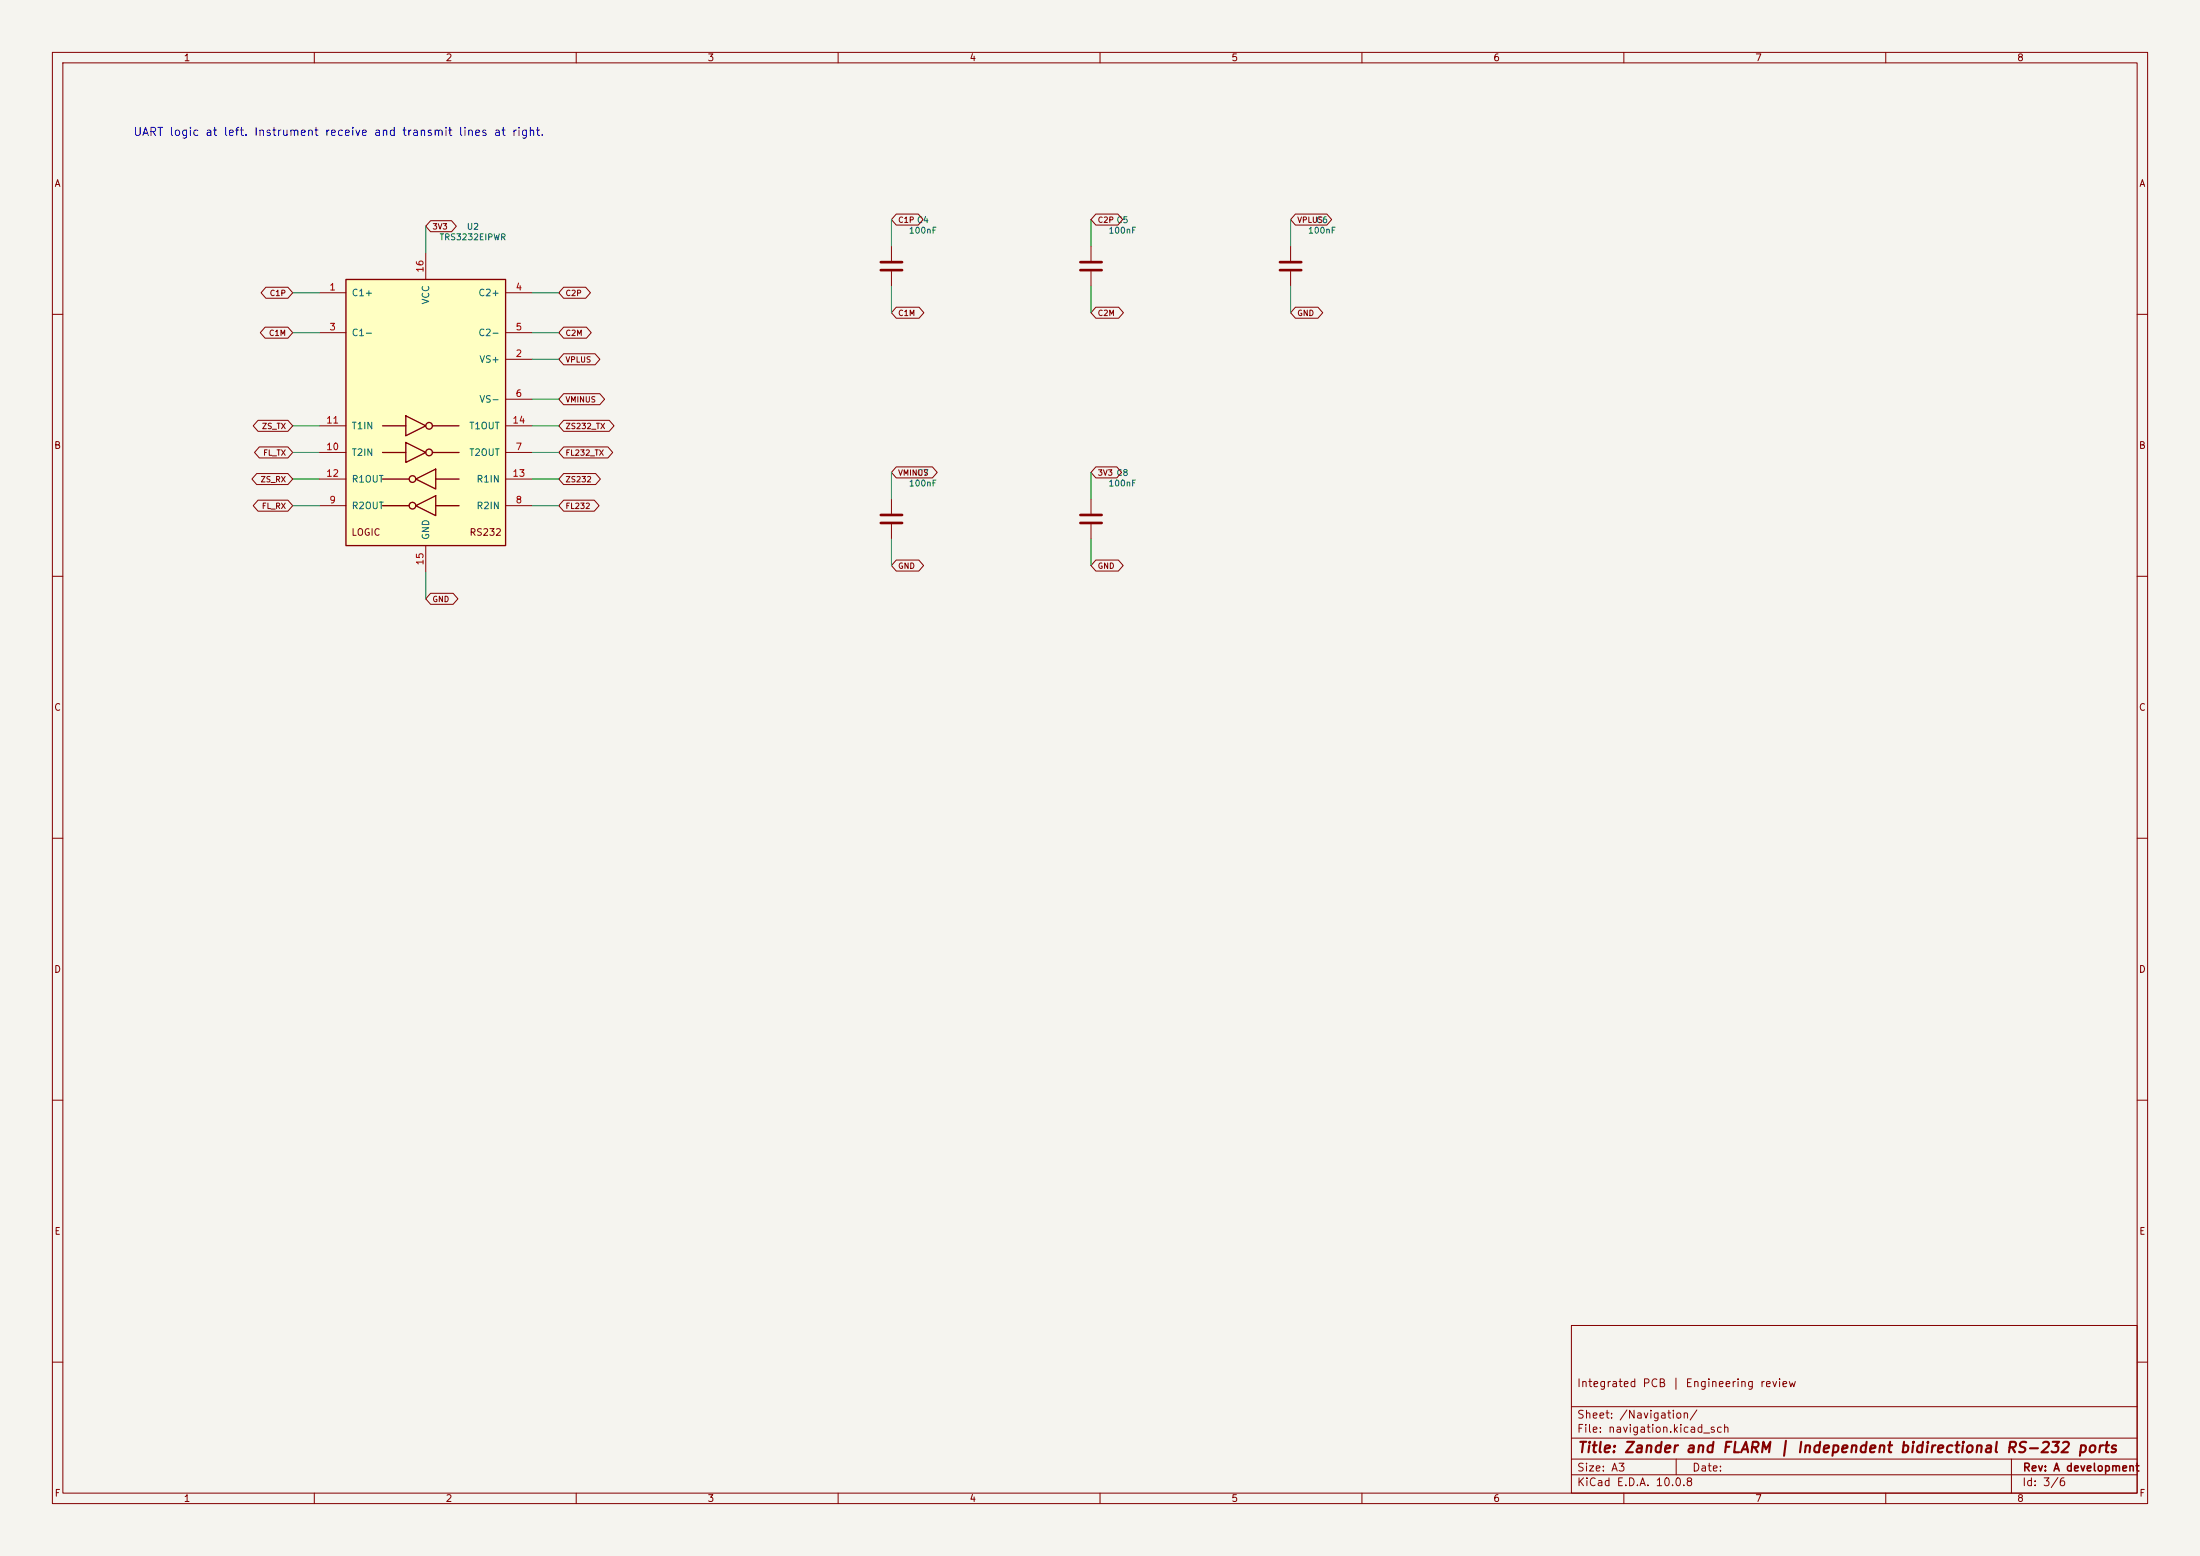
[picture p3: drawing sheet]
<svg xmlns="http://www.w3.org/2000/svg" width="420mm" height="297mm" viewBox="0 0 420 297" stroke-linecap="round" stroke-linejoin="round" font-family="sans-serif">
<path d="M0 0h420v297h-420z" fill="#f5f4ef" stroke="#f5f4ef" stroke-width=".19"/>
<g fill="none" stroke="#840000" stroke-width=".19">
<path d="M10 10h400v277h-400zM12 12h396v273h-396zM60 10v2M110 10v2M160 10v2M210 10v2M260 10v2M310 10v2M360 10v2M10 60h2M408 60h2M10 110h2"/>
<path d="M408 110h2M10 160h2M408 160h2M10 210h2M408 210h2M300 253h108v32h-108zM10 260h2M300 278.5h108M300 274.5h108M300 268.5h108M320 278.5v3M384 278.5v6.5"/>
<path d="M408 260h2M60 285v2M110 285v2M160 285v2M210 285v2M260 285v2M300 281.5h108M310 285v2M360 285v2"/>
</g>
<path d="M66 53.3h30.5v50.8h-30.5z" fill="#ffffc2"/>
<g fill="none" stroke="#840000" stroke-width=".25">
<path d="M66 53.3h30.5v50.8h-30.5zM77.5 79.4l3.8 1.9-3.8 1.9zM73 81.3h4.5M73 86.4h4.5M73 91.4h5.1M73 96.5h5.1M77.5 84.5l3.8 1.9-3.8 1.9zM79.4 91.4l3.8-1.9v3.8zM79.4 96.5l3.8-1.9v3.8zM82.5 81.3h5.1M82.5 86.4h5.1M83.2 91.4h4.4"/>
<path d="M83.2 96.5h4.4"/>
<circle cx="78.7" cy="91.4" r=".63"/>
<circle cx="78.7" cy="96.5" r=".63"/>
<circle cx="81.9" cy="81.3" r=".63"/>
<circle cx="81.9" cy="86.4" r=".63"/>
</g>
<g fill="none" stroke="#840000" stroke-width=".19">
<path d="M50.8 54.8h4.2l.9 1.1-.9 1h-4.2l-1-1zM61 55.9h5M81.3 48.3v5M82.2 42.1h4l.9 1.1-.9 1h-4l-.9-1zM96.5 55.9h5.1M107.6 54.8h4.2l.9 1.1-.9 1h-4.2l-.9-1zM170.2 47v2.8M170.2 51.8v2.8M171.1 58.6h4.4l.9 1.1-.9 1h-4.4l-.9-1zM171.1 40.9h4.2l.9 1-.9 1.1h-4.2l-.9-1.1zM208.3 47v2.8M208.3 51.8v2.8"/>
<path d="M209.2 58.6h4.4l.9 1.1-.9 1h-4.4l-.9-1zM209.2 40.9h4.2l.9 1-.9 1.1h-4.2l-.9-1.1zM246.4 47v2.8M246.4 51.8v2.8M247.3 40.9h6l.9 1-.9 1.1h-6l-.9-1.1zM247.3 58.6h4.3l.9 1.1-.9 1h-4.3l-.9-1zM50.6 62.4h4.4l.9 1.1-.9 1.1h-4.4l-.9-1.1zM61 63.5h5M96.5 68.6h5.1M96.5 63.5h5.1M96.5 76.2h5.1M107.6 62.4h4.4l.9 1.1-.9 1.1h-4.4l-.9-1.1z"/>
<path d="M107.6 75.1h6.9l.9 1.1-.9 1.1h-6.9l-.9-1.1zM107.6 67.5h6l.9 1.1-.9 1h-6l-.9-1zM49 90.4h6l.9 1-.9 1.1h-6l-.9-1.1zM49.3 80.2h5.7l.9 1.1-.9 1h-5.7l-1-1zM49.3 95.5h5.7l.9 1-.9 1.1h-5.7l-1-1.1zM49.5 85.3h5.5l.9 1.1-.9 1h-5.5l-.9-1zM61 86.4h5M61 96.5h5M61 81.3h5M61 91.4h5M96.5 86.4h5.1M96.5 96.5h5.1"/>
<path d="M96.5 81.3h5.1M96.5 91.4h5.1M107.6 85.3h8.5l.9 1.1-.9 1h-8.5l-.9-1zM107.6 95.5h5.9l.9 1-.9 1.1h-5.9l-.9-1.1zM107.6 90.4h6.1l.9 1-.9 1.1h-6.1l-.9-1.1zM107.6 80.2h8.7l.9 1.1-.9 1h-8.7l-.9-1zM170.2 95.3v2.7M171.1 89.1h6.9l.9 1.1-.9 1h-6.9l-.9-1zM208.3 95.3v2.7M209.2 89.1h4l.9 1.1-.9 1h-4l-.9-1zM81.3 104.1v5.1M82.2 113.2h4.3l.9 1.1-.9 1.1h-4.3l-.9-1.1z"/>
<path d="M170.2 100.1v2.8M171.1 106.9h4.3l.9 1.1-.9 1h-4.3l-.9-1zM208.3 100.1v2.8M209.2 106.9h4.3l.9 1.1-.9 1h-4.3l-.9-1z"/>
</g>
<path d="M168.1 50h4.1M168.1 51.6h4.1M206.2 50h4.1M206.2 51.6h4.1M244.3 50h4.1M244.3 51.6h4.1M168.1 98.3h4.1M168.1 99.8h4.1M206.2 98.3h4.1M206.2 99.8h4.1" fill="none" stroke="#840000" stroke-width=".51"/>
<g fill="none" stroke="#009600" stroke-width=".19">
<path d="M55.9 55.9h5.1M81.3 43.2v5.1M101.6 55.9h5.1M170.2 41.9v5.1M170.2 54.6v5.1M208.3 41.9v5.1M208.3 54.6v5.1M246.4 41.9v5.1M246.4 54.6v5.1M55.9 63.5h5.1M101.6 63.5h5.1M101.6 76.2h5.1"/>
<path d="M101.6 68.6h5.1M55.9 86.4h5.1M55.9 81.3h5.1M55.9 91.4h5.1M55.9 96.5h5.1M101.6 86.4h5.1M101.6 81.3h5.1M101.6 91.4h5.1M101.6 96.5h5.1M170.2 90.2v5.1M208.3 90.2v5.1M81.3 109.2v5.1"/>
<path d="M170.2 102.9v5.1M208.3 102.9v5.1"/>
</g>
<text font-size="2" fill="#840000" x="301" y="277.8">Title: Zander and FLARM | Independent bidirectional RS-232 ports</text>
<text font-size="1.5" fill="#0000c2" x="25.3" y="26.3">UART logic at left. Instrument receive and transmit lines at right.</text>
<g font-size="1.5" fill="#840000">
<text x="300.9" y="265.1">Integrated PCB | Engineering review</text>
<text x="300.9" y="273.8">File: navigation.kicad_sch</text>
<text x="300.9" y="271.1">Sheet: /Navigation/</text>
<text x="300.9" y="281.2">Size: A3</text>
<text x="322.9" y="281.2">Date:</text>
<text x="386" y="281.2">Rev: A development</text>
<text x="300.9" y="284">KiCad E.D.A. 10.0.8</text>
<text x="385.9" y="284">Id: 3/6</text>
</g>
<g font-size="1.3" fill="#840000">
<text x="35" y="12">1</text>
<text x="85" y="12">2</text>
<text x="135" y="12">3</text>
<text x="185" y="12">4</text>
<text x="235" y="12">5</text>
<text x="285" y="12">6</text>
<text x="335" y="12">7</text>
<text x="385" y="12">8</text>
<text x="10.3" y="36">A</text>
<text x="408.3" y="36">A</text>
<text x="10.2" y="86">B</text>
<text x="408.2" y="86">B</text>
<text x="67" y="102.6">LOGIC</text>
<text x="89.5" y="102.6">RS232</text>
<text x="10.2" y="136">C</text>
<text x="408.2" y="136">C</text>
<text x="10.2" y="186">D</text>
<text x="408.2" y="186">D</text>
<text x="10.3" y="236">E</text>
<text x="408.3" y="236">E</text>
<text x="10.3" y="286">F</text>
<text x="35" y="287">1</text>
<text x="85" y="287">2</text>
<text x="135" y="287">3</text>
<text x="185" y="287">4</text>
<text x="235" y="287">5</text>
<text x="285" y="287">6</text>
<text x="335" y="287">7</text>
<text x="385" y="287">8</text>
<text x="408.3" y="286">F</text>
</g>
<g font-size="1.3" fill="#a90000">
<text x="81.1" y="52.1" transform="rotate(-90 81.1 52.1)">16</text>
<text x="62.8" y="55.7">1</text>
<text x="98.3" y="55.7">4</text>
<text x="62.8" y="63.4">3</text>
<text x="98.3" y="63.4">5</text>
<text x="98.3" y="68.4">2</text>
<text x="98.3" y="76.1">6</text>
<text x="62.2" y="81.1">11</text>
<text x="97.7" y="81.1">14</text>
<text x="62.2" y="86.2">10</text>
<text x="98.3" y="86.2">7</text>
<text x="62.2" y="91.3">12</text>
<text x="97.7" y="91.3">13</text>
<text x="62.8" y="96.4">9</text>
<text x="98.3" y="96.4">8</text>
<text x="81.1" y="108" transform="rotate(-90 81.1 108)">15</text>
</g>
<g font-size="1.3" fill="#006464">
<text x="67" y="56.8">C1+</text>
<text x="82.2" y="58.2" transform="rotate(-90 82.2 58.2)">VCC</text>
<text x="91.2" y="56.8">C2+</text>
<text x="67" y="64.5">C1-</text>
<text x="91.2" y="64.5">C2-</text>
<text x="91.4" y="69.5">VS+</text>
<text x="91.4" y="77.2">VS-</text>
<text x="67" y="82.2">T1IN</text>
<text x="89.5" y="82.2">T1OUT</text>
<text x="67" y="87.3">T2IN</text>
<text x="89.5" y="87.3">T2OUT</text>
<text x="67" y="92.4">R1OUT</text>
<text x="90.9" y="92.4">R1IN</text>
<text x="67" y="97.5">R2OUT</text>
<text x="90.9" y="97.5">R2IN</text>
<text x="82.2" y="103.2" transform="rotate(-90 82.2 103.2)">GND</text>
</g>
<g font-size="1.2" fill="#006464">
<text x="83.8" y="46.1">TRS3232EIPWR</text>
<text x="89" y="44.1">U2</text>
<text x="173.4" y="44.9">100nF</text>
<text x="211.5" y="44.9">100nF</text>
<text x="249.6" y="44.9">100nF</text>
<text x="251.1" y="42.9">C6</text>
<text x="173.4" y="93.1">100nF</text>
<text x="174.9" y="91.1">C7</text>
<text x="211.5" y="93.1">100nF</text>
</g>
<g font-size="1.1" fill="#840000">
<text x="82.5" y="44.1">3V3</text>
<text x="171.4" y="42.8">C1P C4</text>
<text x="209.5" y="42.8">C2P C5</text>
<text x="247.6" y="42.8">VPLUS</text>
<text x="51.4" y="56.8">C1P</text>
<text x="107.9" y="56.8">C2P</text>
<text x="51.2" y="64.4">C1M</text>
<text x="107.9" y="64.4">C2M</text>
<text x="171.4" y="60.6">C1M</text>
<text x="209.5" y="60.6">C2M</text>
<text x="247.6" y="60.6">GND</text>
<text x="107.9" y="69.5">VPLUS</text>
<text x="107.9" y="77.1">VMINUS</text>
<text x="49.9" y="82.2">ZS_TX</text>
<text x="107.9" y="82.2">ZS232_TX</text>
<text x="50.1" y="87.2">FL_TX</text>
<text x="107.9" y="87.2">FL232_TX</text>
<text x="49.6" y="92.3">ZS_RX</text>
<text x="107.9" y="92.3">ZS232</text>
<text x="171.4" y="91">VMINUS</text>
<text x="209.5" y="91">3V3 C8</text>
<text x="49.9" y="97.4">FL_RX</text>
<text x="107.9" y="97.4">FL232</text>
<text x="171.4" y="108.8">GND</text>
<text x="209.5" y="108.8">GND</text>
<text x="82.5" y="115.2">GND</text>
</g>
</svg>
